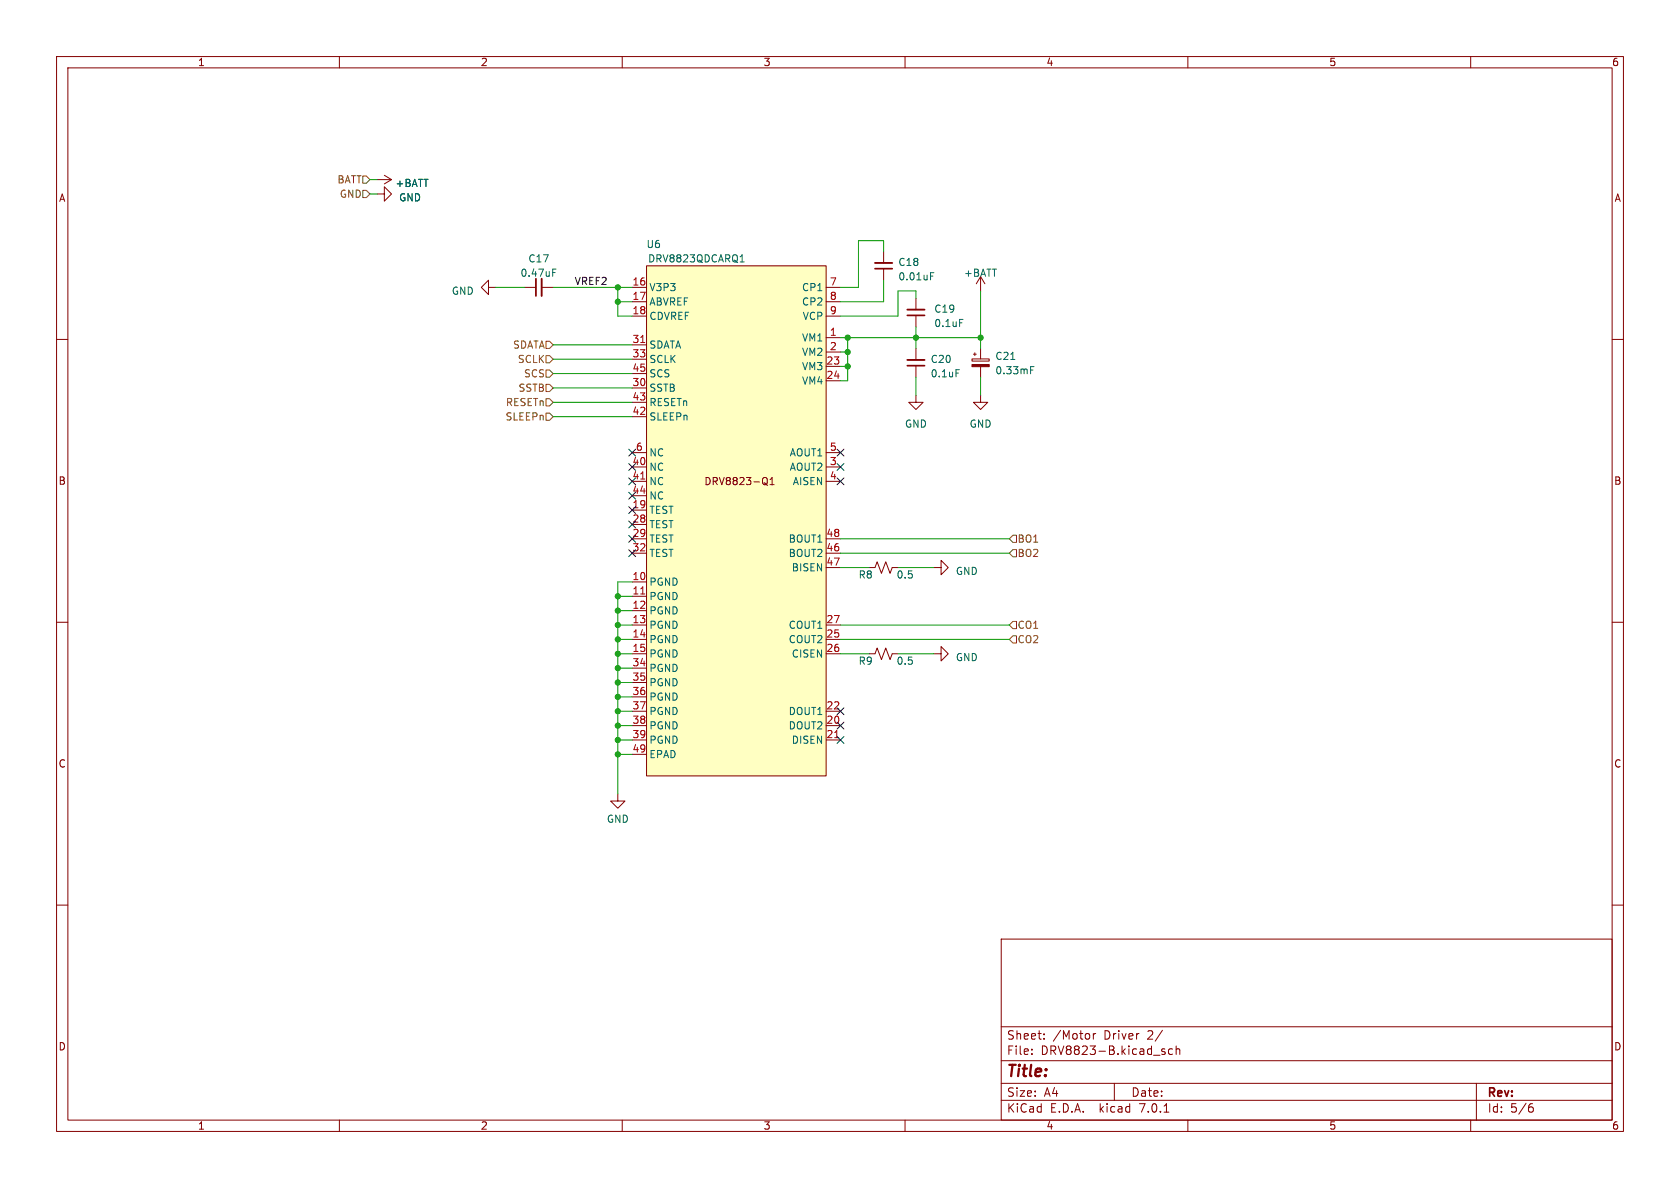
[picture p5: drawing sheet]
<svg xmlns="http://www.w3.org/2000/svg" width="297mm" height="210mm" viewBox="0 0 297 210" stroke-linecap="round" stroke-linejoin="round" font-family="sans-serif">
<g fill="none" stroke="#840000" stroke-width=".18">
<path d="M10 10h277v190h-277zM12 12h273v186h-273zM60 10v2M110 10v2M160 10v2M210 10v2M260 10v2M66.7 34.3h1.2v-1.3l1.3 1.3-1.3 1.3v-1.3M66.7 31.8h2.5M67.9 31l1.3 .8M69.2 31.8l-1.3 .7M10 60h2"/>
<path d="M86.4 50.8v-1.3l-1.3 1.3 1.3 1.3v-1.3h1.2M92.7 50.8h2M95.8 50.8h2M111.8 50.8h2.5M111.8 53.3h2.5M111.8 55.9h2.5M114.3 47h31.7v90.2h-31.7zM146 50.8h2.6M146 59.7h2.6M146 53.3h2.6M146 55.9h2.6M156.2 44.5v2"/>
<path d="M156.2 47.5v2M161.9 52.7v2M161.9 55.8v2M173.4 48.9v2.5M173.4 48.9l-.8 1.3M173.4 48.9l.7 1.3M285 60h2M111.8 68.6h2.5M111.8 61h2.5M111.8 63.5h2.5M111.8 73.7h2.5M111.8 71.1h2.5"/>
<path d="M111.8 66h2.5M146 62.2h2.6M146 64.8h2.6M146 67.3h2.6M161.9 69.9v1.2h1.3l-1.3 1.3-1.2-1.3h1.2M161.9 61.6v2M161.9 64.6v2.1M171.8 63.4h3.1v.4h-3.1zM172.1 62.6h.5M172.3 62.4v.5M173.4 69.9v1.2h1.2l-1.2 1.3-1.3-1.3h1.3M173.4 61.6v1.8"/>
<path d="M173.4 64.8v1.9M111.8 90.2h2.5M111.8 92.7h2.5M111.8 95.3h2.5M111.8 82.6h2.5M111.8 97.8h2.5M111.8 85.1h2.5M111.8 87.6h2.5M111.8 80h2.5M135.1 84.4a.43 .43 0 0 1 .5 .4v.5a.43 .43 0 0 1-.5 .4M135.3 85.4l.4 .4M136.1 85.7h.8"/>
<path d="M136.1 84.8l.4-.4v1.3M146 95.3h2.6M146 82.6h2.6M146 97.8h2.6M146 85.1h2.6M146 80h2.6M10 110h2M111.8 115.6h2.5M111.8 102.9h2.5M111.8 105.4h2.5M111.8 108h2.5M111.8 110.5h2.5"/>
<path d="M111.8 113h2.5M111.8 118.1h2.5M146 100.3h2.6M146 115.6h2.6M146 110.5h2.6M146 113h2.6M153.7 100.3h1l.4-1 .7 2 .8-2 .8 2 .3-1h1M153.7 115.6h1l.4-1 .7 2 .8-2 .8 2 .3-1h1M165.1 115.6h1.3v-1.3l1.2 1.3-1.2 1.2v-1.2M165.1 100.3h1.3v-1.2l1.2 1.2-1.2 1.3v-1.3M285 110h2M111.8 128.3h2.5"/>
<path d="M111.8 130.8h2.5M111.8 125.7h2.5M111.8 120.7h2.5M111.8 123.2h2.5M111.8 133.4h2.5M146 128.3h2.6M146 130.8h2.6M146 125.7h2.6M10 160h2M109.2 140.3v1.3h1.3l-1.3 1.3-1.3-1.3h1.3M285 160h2M177 166h108v32h-108z"/>
<path d="M60 198v2M110 198v2M160 198v2M177 194.5h108M177 191.5h108M177 187.5h108M177 181.5h108M182.4 186.3v.1M182.4 185.5v.1M184.6 183.6v.1M184.6 182.8v.1M193.3 182.7v1"/>
<path d="M193.7 182.7l-.3 .1-.1 .2M197 191.5v3M205.5 182.1l-1.3 2M205.6 185.9l.3 .1 .1 .2-.2 .2h-.3M205.6 185.4l.3 .1M205.8 196.6h.8M207.3 185.5l-.4-.1-.3 .3v.4l.1 .2h.6M207.9 185.5l.2-.1 .4 .1 .1 .9M207.9 184.9v1.5M210 198v2M260 198v2M261 191.5v6.5"/>
<path d="M270.5 195.7h.4l.2 .3-.1 .5-.5 .1M270.9 195.1l-.4 .1"/>
</g>
<path d="M95.8 49.3v3M154.7 46.5h3M160.4 54.7h3M160.4 63.6h3" fill="none" stroke="#840000" stroke-width=".33"/>
<path d="M94.7 49.3v3M154.7 47.5h3M160.4 55.8h3M160.4 64.6h3" fill="none" stroke="#840000" stroke-width=".3"/>
<path d="M97.7 48.2h.4M97.7 47.6h.6M130.8 46.3h.8M131.1 45.2l.1-.2v1.3M164.5 48.8h.4M164.5 48.2h.6M169.6 56.5h.7M169 65.4h.6M182.2 65.4h.4M182.2 64.8h.6" fill="none" stroke="#006464" stroke-width=".18"/>
<path d="M171.8 64.4h3.1v.4h-3.1z" fill="#840000" stroke="#840000" stroke-width=".18"/>
<path d="M114.3 47h31.7v90.2h-31.7z" fill="#ffffc2" stroke="#ffffc2" stroke-width=".18"/>
<path d="M113.3 60.6h.7M113.3 84.7h.7M113.3 105h.7M147.6 130.4h.7" fill="none" stroke="#a90000" stroke-width=".18"/>
<path d="M64.1 33.7h.7l.6 .6-.6 .6h-.7zM64.1 31.1h.7l.6 .7-.6 .6h-.7zM96.5 67.9h.7l.6 .7-.6 .6h-.7zM96.5 62.9h.7l.6 .6-.6 .6h-.7zM96.5 73h.7l.6 .7-.6 .6h-.7zM96.5 60.3h.7l.6 .7-.6 .6h-.7zM96.5 65.4h.7l.6 .6-.6 .7h-.7zM96.5 70.5h.7l.6 .6-.6 .7h-.7zM179.1 94.6h.6v1.3h-.6l-.7-.6zM179.1 97.2h.6v1.2h-.6l-.7-.6zM179.1 109.9h.6v1.2h-.6l-.7-.6zM179.1 112.4h.6v1.3h-.6l-.7-.7z" fill="none" stroke="#725600" stroke-width=".18"/>
<g fill="none" stroke="#009600" stroke-width=".18">
<path d="M65.4 34.3h1.3M65.4 31.8h1.3M87.6 50.8h5.1M97.8 50.8h14M109.2 50.8v5.1h2.6M109.2 53.3h2.6M148.6 59.7h24.8M149.9 59.7v7.6h-1.3M156.2 49.5v3.8h-7.6M156.2 44.5v-2h-4.4v8.3h-3.2M161.9 52.7v-1.3h-3.2v4.5h-10.1M161.9 57.8v3.8"/>
<path d="M173.4 51.4v10.2M97.8 61h14M97.8 71.1h14M97.8 63.5h14M97.8 66h14M97.8 68.6h14M97.8 73.7h14M148.6 62.2h1.3M148.6 64.8h1.3M161.9 66.7v3.2M173.4 66.7v3.2M148.6 97.8h29.8"/>
<path d="M148.6 95.3h29.8M109.2 110.5h2.6M109.2 113h2.6M109.2 115.6h2.6M109.2 118.1h2.6M109.2 108h2.6M109.2 105.4h2.6M111.8 102.9h-2.6v37.4M148.6 110.5h29.8M148.6 113h29.8M148.6 100.3h5.1M148.6 115.6h5.1"/>
<path d="M158.7 100.3h6.4M158.7 115.6h6.4M109.2 128.3h2.6M109.2 125.7h2.6M109.2 120.7h2.6M109.2 123.2h2.6M109.2 130.8h2.6M109.2 133.4h2.6"/>
</g>
<g fill="none" stroke="#000084" stroke-width=".18">
<path d="M111.2 79.4l1.2 1.2M112.4 79.4l-1.2 1.2M148 79.4l1.2 1.2M149.2 79.4l-1.2 1.2M111.2 87l1.2 1.2M111.2 84.5l1.2 1.2M111.2 89.6l1.2 1.2M111.2 92.1l1.2 1.2M111.2 97.2l1.2 1.2M111.2 94.6l1.2 1.3M111.2 81.9l1.2 1.3M112.4 87l-1.2 1.2"/>
<path d="M112.4 84.5l-1.2 1.2M112.4 89.6l-1.2 1.2M112.4 92.1l-1.2 1.2M112.4 97.2l-1.2 1.2M112.4 94.6l-1.2 1.3M112.4 81.9l-1.2 1.3M148 84.5l1.2 1.2M148 81.9l1.2 1.3M149.2 84.5l-1.2 1.2M149.2 81.9l-1.2 1.3M148 127.7l1.2 1.2M148 125.1l1.2 1.2"/>
<path d="M148 130.2l1.2 1.2M149.2 127.7l-1.2 1.2M149.2 125.1l-1.2 1.2M149.2 130.2l-1.2 1.2"/>
</g>
<g fill="#009600" stroke="#009600" stroke-width=".18">
<circle cx="109.2" cy="125.7" r=".46"/>
<circle cx="109.2" cy="118.1" r=".46"/>
<circle cx="109.2" cy="115.6" r=".46"/>
<circle cx="109.2" cy="120.7" r=".46"/>
<circle cx="109.2" cy="123.2" r=".46"/>
<circle cx="109.2" cy="133.4" r=".46"/>
<circle cx="109.2" cy="130.8" r=".46"/>
<circle cx="161.9" cy="59.7" r=".46"/>
<circle cx="149.9" cy="64.8" r=".46"/>
<circle cx="173.4" cy="59.7" r=".46"/>
<circle cx="109.2" cy="50.8" r=".46"/>
<circle cx="109.2" cy="53.3" r=".46"/>
<circle cx="149.9" cy="59.7" r=".46"/>
<circle cx="149.9" cy="62.2" r=".46"/>
<circle cx="109.2" cy="113" r=".46"/>
<circle cx="109.2" cy="110.5" r=".46"/>
<circle cx="109.2" cy="105.4" r=".46"/>
<circle cx="109.2" cy="128.3" r=".46"/>
<circle cx="109.2" cy="108" r=".46"/>
</g>
<text font-size="2.8" fill="#840000" x="178" y="190.8">Title:</text>
<g font-size="2.1" fill="#840000">
<text x="178" y="183.9">Sheet:</text>
<text x="186.2" y="183.9">/Motor</text>
<text x="195.2" y="183.9">Driver</text>
<text x="202.9" y="183.9">2/</text>
<text x="178" y="186.6">File:</text>
<text x="184" y="186.6">DRV8823-B.kicad_sch</text>
<text x="178" y="196.8">KiCad</text>
<text x="178" y="194">Size:</text>
<text x="184.6" y="194">A4</text>
<text x="185.7" y="196.8">E.D.A.</text>
<text x="194.4" y="196.8">kicad</text>
<text x="200" y="194">Date:</text>
<text x="201.5" y="196.8">7.0.1</text>
<text x="263" y="194.2">Rev:</text>
<text x="263" y="196.8">Id:</text>
<text x="267" y="196.8">5/6</text>
</g>
<g font-size="1.8" fill="#840000">
<text x="35" y="11.8">1</text>
<text x="85" y="11.8">2</text>
<text x="135" y="11.8">3</text>
<text x="185" y="11.8">4</text>
<text x="235" y="11.8">5</text>
<text x="285" y="11.8">6</text>
<text x="10.4" y="35.8">A</text>
<text x="285.4" y="35.8">A</text>
<text x="10.3" y="85.8">B</text>
<text x="124.4" y="85.9">DRV8823-Q1</text>
<text x="285.3" y="85.8">B</text>
<text x="10.3" y="135.8">C</text>
<text x="285.3" y="135.8">C</text>
<text x="10.3" y="185.8">D</text>
<text x="285.3" y="185.8">D</text>
<text x="35" y="199.8">1</text>
<text x="85" y="199.8">2</text>
<text x="135" y="199.8">3</text>
<text x="185" y="199.8">4</text>
<text x="235" y="199.8">5</text>
<text x="285" y="199.8">6</text>
</g>
<g font-size="1.8" fill="#725600">
<text x="59.5" y="32.6">BATT</text>
<text x="59.9" y="35.1">GND</text>
<text x="90.6" y="61.8">SDATA</text>
<text x="91.4" y="64.3">SCLK</text>
<text x="89.3" y="71.9">RESETn</text>
<text x="91.5" y="69.4">SSTB</text>
<text x="92.5" y="66.9">SCS</text>
<text x="89.2" y="74.5">SLEEPn</text>
<text x="179.9" y="96.1">BO1</text>
<text x="179.9" y="98.6">BO2</text>
<text x="179.9" y="111.3">CO1</text>
<text x="179.9" y="113.9">CO2</text>
</g>
<g font-size="1.8" fill="#006464">
<text x="69.9" y="33.2">+BATT</text>
<text x="70.5" y="35.8">GND</text>
<text x="93.3" y="46.5">C17</text>
<text x="114.2" y="44">U6</text>
<text x="114.5" y="46.5">DRV8823QDCARQ1</text>
<text x="158.8" y="47.2">C18</text>
<text x="79.8" y="52.3">GND</text>
<text x="92" y="49.1">0.47uF</text>
<text x="114.8" y="51.6">V3P3</text>
<text x="141.7" y="51.6">CP1</text>
<text x="158.8" y="49.7">0.01uF</text>
<text x="170.4" y="49.1">+BATT</text>
<text x="114.8" y="54.2">ABVREF</text>
<text x="114.8" y="56.7">CDVREF</text>
<text x="141.7" y="54.2">CP2</text>
<text x="141.8" y="56.7">VCP</text>
<text x="165.1" y="55.4">C19</text>
<text x="165.1" y="58">0.1uF</text>
<text x="114.8" y="61.8">SDATA</text>
<text x="114.8" y="64.3">SCLK</text>
<text x="141.7" y="60.5">VM1</text>
<text x="141.7" y="63.1">VM2</text>
<text x="141.7" y="65.6">VM3</text>
<text x="164.5" y="64.3">C20</text>
<text x="175.9" y="63.8">C21</text>
<text x="114.8" y="69.4">SSTB</text>
<text x="114.8" y="71.9">RESETn</text>
<text x="114.8" y="66.9">SCS</text>
<text x="141.7" y="68.1">VM4</text>
<text x="164.5" y="66.9">0.1uF</text>
<text x="175.9" y="66.3">0.33mF</text>
<text x="114.8" y="74.5">SLEEPn</text>
<text x="159.9" y="75.8">GND</text>
<text x="171.4" y="75.8">GND</text>
<text x="114.8" y="83.4">NC</text>
<text x="114.8" y="80.8">NC</text>
<text x="139.5" y="83.4">AOUT2</text>
<text x="139.5" y="80.8">AOUT1</text>
<text x="114.8" y="85.9">NC</text>
<text x="114.8" y="88.5">NC</text>
<text x="140" y="85.9">AISEN</text>
<text x="114.8" y="91">TEST</text>
<text x="114.8" y="93.5">TEST</text>
<text x="114.8" y="96.1">TEST</text>
<text x="114.8" y="98.6">TEST</text>
<text x="139.3" y="98.6">BOUT2</text>
<text x="139.3" y="96.1">BOUT1</text>
<text x="139.9" y="101.2">BISEN</text>
<text x="168.9" y="101.8">GND</text>
<text x="114.8" y="103.7">PGND</text>
<text x="114.8" y="106.2">PGND</text>
<text x="151.7" y="102.4">R8</text>
<text x="158.4" y="102.4">0.5</text>
<text x="114.8" y="108.8">PGND</text>
<text x="114.8" y="111.3">PGND</text>
<text x="114.8" y="113.9">PGND</text>
<text x="139.3" y="113.9">COUT2</text>
<text x="139.3" y="111.3">COUT1</text>
<text x="114.8" y="116.4">PGND</text>
<text x="114.8" y="118.9">PGND</text>
<text x="139.9" y="116.4">CISEN</text>
<text x="151.7" y="117.7">R9</text>
<text x="158.4" y="117.7">0.5</text>
<text x="168.9" y="117">GND</text>
<text x="114.8" y="121.5">PGND</text>
<text x="114.8" y="124">PGND</text>
<text x="114.8" y="126.6">PGND</text>
<text x="114.8" y="129.1">PGND</text>
<text x="114.8" y="131.6">PGND</text>
<text x="139.3" y="129.1">DOUT2</text>
<text x="139.3" y="126.6">DOUT1</text>
<text x="139.9" y="131.6">DISEN</text>
<text x="114.8" y="134.2">EPAD</text>
<text x="107.2" y="145.6">GND</text>
</g>
<text font-size="1.8" fill="#0f0f0f" x="101.6" y="50.5">VREF2</text>
<g font-size="1.8" fill="#a90000">
<text x="111.8" y="50.5">16</text>
<text x="111.8" y="53.1">17</text>
<text x="146.7" y="50.5">7</text>
<text x="146.7" y="53.1">8</text>
<text x="111.8" y="55.6">18</text>
<text x="146.7" y="59.4">1</text>
<text x="146.7" y="55.6">9</text>
<text x="111.8" y="60.7">31</text>
<text x="111.8" y="63.2">33</text>
<text x="111.8" y="65.8">45</text>
<text x="146" y="64.5">23</text>
<text x="146.7" y="62">2</text>
<text x="111.8" y="68.3">30</text>
<text x="111.8" y="70.9">43</text>
<text x="146" y="67.1">24</text>
<text x="111.8" y="73.4">42</text>
<text x="111.8" y="82.3">40</text>
<text x="112.4" y="79.8">6</text>
<text x="146.7" y="82.3">3</text>
<text x="146.7" y="79.8">5</text>
<text x="111.8" y="89.9">19</text>
<text x="111.8" y="84.8">41</text>
<text x="111.8" y="87.4">44</text>
<text x="146.7" y="84.8">4</text>
<text x="111.8" y="92.5">28</text>
<text x="111.8" y="95">29</text>
<text x="146" y="95">48</text>
<text x="111.8" y="97.5">32</text>
<text x="146" y="97.5">46</text>
<text x="146" y="100.1">47</text>
<text x="111.8" y="102.6">10</text>
<text x="111.8" y="105.2">11</text>
<text x="111.8" y="107.7">12</text>
<text x="111.8" y="110.2">13</text>
<text x="111.8" y="112.8">14</text>
<text x="146" y="112.8">25</text>
<text x="146" y="110.2">27</text>
<text x="111.8" y="115.3">15</text>
<text x="111.8" y="117.9">34</text>
<text x="146" y="115.3">26</text>
<text x="111.8" y="120.4">35</text>
<text x="111.8" y="122.9">36</text>
<text x="111.8" y="125.5">37</text>
<text x="146" y="125.5">22</text>
<text x="111.8" y="128">38</text>
<text x="111.8" y="130.6">39</text>
<text x="146" y="128">20</text>
<text x="146" y="130.6">21</text>
<text x="111.8" y="133.1">49</text>
</g>
</svg>
